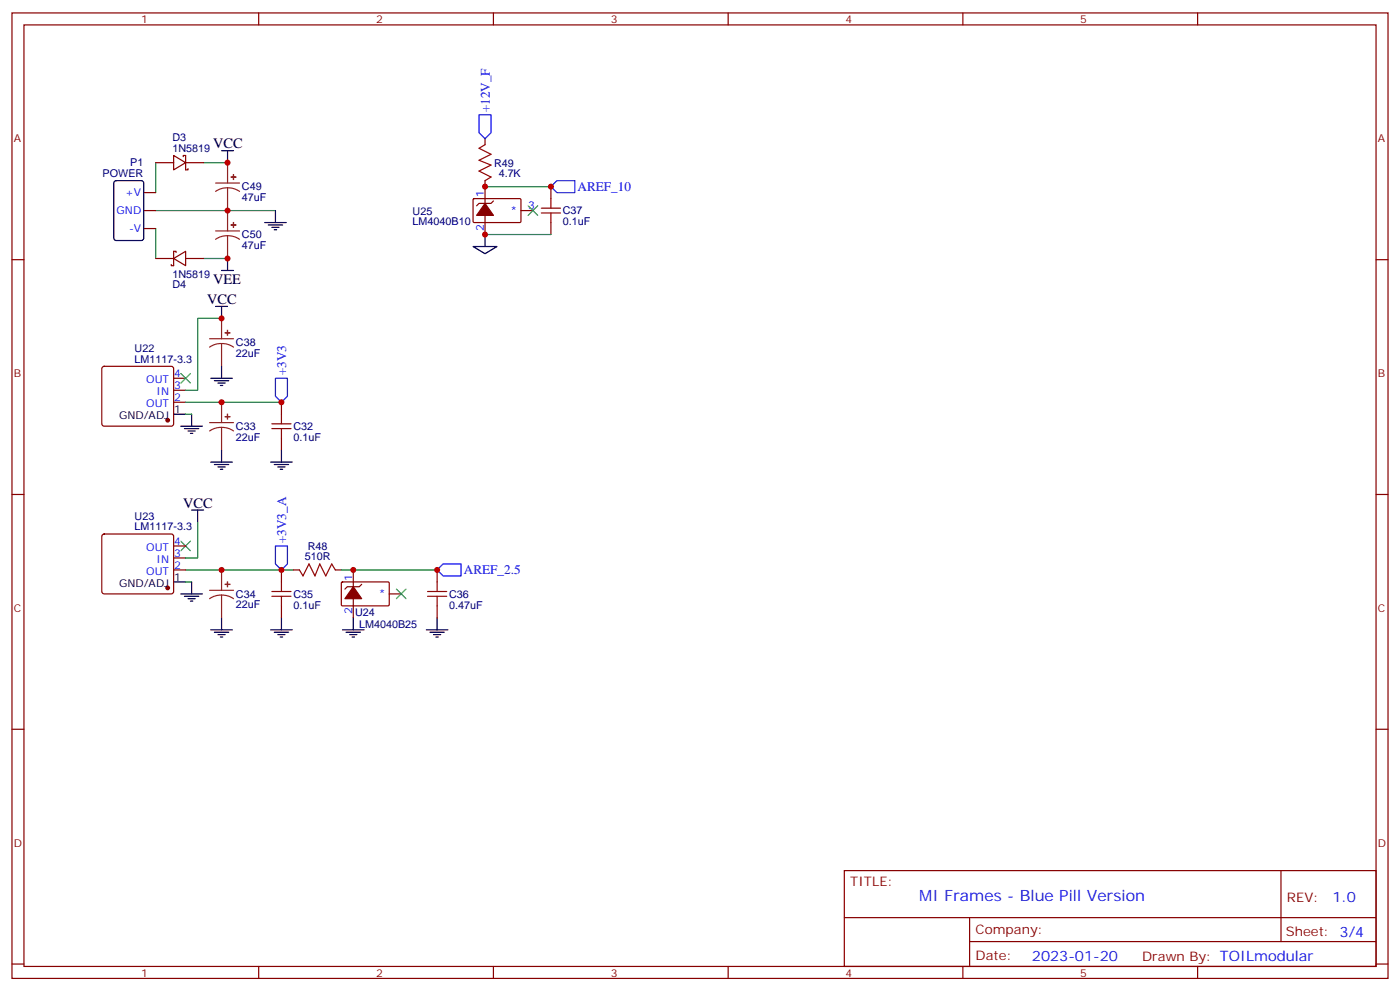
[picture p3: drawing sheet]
<svg xmlns="http://www.w3.org/2000/svg" width="412mm" height="292mm" viewBox="0 0 412 292" stroke-linecap="round" stroke-linejoin="round" font-family="sans-serif">
<g fill="none" stroke="#870000" stroke-width=".35">
<path d="M3.5 3.8h405.4v284.3h-405.4zM7.1 7.3h398.2v277.3h-398.2zM76.2 3.8v3.5M145.3 3.8v3.5M214.5 3.8v3.5M283.6 3.8v3.5M352.8 3.8v3.5M42.3 56.7h3.6M45.9 47.9h5.3M51.2 45.8l3.5 2.1-3.5 2.1zM54 46.1v-.3h.7v4.2h.7v-.3M54.7 47.9h5.3"/>
<path d="M139.4 58.7l.3-.2h13.6l.2 .3-.1 6.6-.3 .1h-13.6l-.2-.3zM142.9 40.9v1.7M142.9 53.2v15.9M145.3 59.2l-.7 .7h-3.5l-.7 .7M162.3 55v3.5M3.5 76.5h3.6M42.3 62h3.6M42.3 67.3h3.6M45.9 76.1h5.3M51.2 76.1l3.5-2.1v4.2zM51.9 74.4v-.4h-.7v4.2h-.8v-.3M54.7 76.1h5.3"/>
<path d="M153.5 62h3.5M162.3 65.5v3.6M405.3 76.5h3.6M30.2 108.1l.5-.2h19.7l.5 .2 .3 .5v16.2l-.3 .5-.5 .2h-19.7l-.5-.2-.2-.5v-16.2zM51.2 118.5h3.5M51.2 114.9h3.5M51.2 111.4h3.5M82.9 118.5v3.5M82.9 129v3.6M3.5 145.6h3.6M30.2 157.5l.5-.2h19.7l.5 .2 .3 .5v16.2l-.3 .5-.5 .2h-19.7l-.5-.2-.2-.5v-16.2zM405.3 145.6h3.6"/>
<path d="M51.2 167.9h3.5M51.2 164.3h3.5M51.2 160.8h3.5M82.9 167.9v3.5M82.9 178.4v3.6M86.4 167.9h1.8M98.8 167.9h1.7M100.6 171.6l.3-.2h13.6l.2 .3-.1 6.6-.3 .1h-13.6l-.2-.3zM104.1 167.9v14.1M106.5 172.1l-.7 .7h-3.5l-.7 .7M114.7 174.9h3.5M128.8 167.9v3.5"/>
<path d="M128.8 178.4v3.6M3.5 214.8h3.6M405.3 214.8h3.6M248.7 256.4h156.6v28.2h-156.6zM377.3 256.4v20.9M248.7 270.2h156.5M285.6 277.3h119.6M285.6 270.2v14.2M3.5 283.9h3.6M76.2 284.6v3.5M145.3 284.6v3.5M214.5 284.6v3.5"/>
<path d="M283.6 284.6v3.5M352.8 284.6v3.5M405.3 283.9h3.6"/>
</g>
<g fill="none" stroke="#008700" stroke-width=".35">
<path d="M45.9 47.9v8.8M60 47.9h7M142.9 55h19.4M45.9 67.3v8.8M45.9 62h35.2M60 76.1h7M142.9 69.1h19.4M65.3 93.8h-7.1v21.1h-3.5M54.7 118.5h28.2M54.7 122h1.7M58.2 153.7v10.6h-3.5M54.7 171.4h1.7"/>
<path d="M54.7 167.9h31.7M100.5 167.9h28.3"/>
</g>
<g fill="none" stroke="#000" stroke-width=".35">
<path d="M33.7 53.4l.5-.2h7.4l.7 .4v16.5l-.4 .7h-7.7l-.6-.4-.1-16.5zM65.3 44.4h3.5M67 44.4v3.5M65.3 79.7h3.5M67 76.1v3.6M78 65.5h6.3M79 66.3h4.3M80.1 67h2.1M80.8 67.7h.7M81.1 62v3.5M139.3 72.6h7.1l-3.5 2.1zM142.9 69.1v3.5"/>
<path d="M63.5 90.2h3.5M65.3 90.2v3.6M62.1 111.4h6.3M63.1 112.1h4.3M64.2 112.8h2.1M64.9 113.5h.7M65.3 107.9v3.5M51.2 122h3.5M53.3 125.5h6.3M54.3 126.2h4.3M55.4 126.9h2.1M56.1 127.6h.7"/>
<path d="M56.4 122v3.5M62.1 136.1h6.3M63.1 136.8h4.3M64.2 137.5h2.1M64.9 138.2h.7M65.3 132.6v3.5M79.7 136.1h6.4M80.8 136.8h4.2M81.8 137.5h2.2M82.5 138.2h.8M82.9 132.6v3.5M56.4 150.2h3.6"/>
<path d="M58.2 150.2v3.5M51.2 171.4h3.5M53.3 174.9h6.3M54.3 175.6h4.3M55.4 176.3h2.1M56.1 177h.7M56.4 171.4v3.5M62.1 185.5h6.3M63.1 186.2h4.3M64.2 186.9h2.1M64.9 187.6h.7M65.3 182v3.5"/>
<path d="M79.7 185.5h6.4M80.8 186.2h4.2M81.8 186.9h2.2M82.5 187.6h.8M82.9 182v3.5M100.9 185.5h6.3M102 186.2h4.2M103 186.9h2.1M103.7 187.6h.7M104.1 182v3.5M125.6 185.5h6.3M126.6 186.2h4.3"/>
<path d="M127.7 186.9h2.1M128.4 187.6h.7M128.8 182v3.5"/>
</g>
<g fill="none" stroke="#8c2424" stroke-width=".35">
<path d="M63.5 53.9h7.1M67 55.3l-1.8 .3-1.7 .8M67 55.3l1.9 .3 1.7 .8M67 47.9v6M67 55.3v12.7M63.5 68h7.1M67 69.4l-1.8 .3-1.7 .8M67 69.4l1.9 .3 1.7 .8M67 69.4v6.7M61.7 99.8h7.1M65.3 93.8v6M65.3 101.2l-1.9 .2-1.7 .8"/>
<path d="M65.3 101.2l1.8 .2 1.7 .8M65.3 101.2v6.7M65.3 118.5v6M61.7 124.5h7.1M65.3 125.9l-1.9 .2-1.7 .8M65.3 125.9l1.8 .2 1.7 .8M65.3 125.9v6.7M61.7 173.8h7.1M65.3 175.3l-1.9 .2-1.7 .8M65.3 175.3l1.8 .2 1.7 .8M65.3 167.9v5.9M65.3 175.3v6.7"/>
</g>
<g fill="#8c2424" stroke="#8c2424" stroke-width=".35">
<path d="M68.1 66.3h1.4z"/>
<path d="M68.8 65.5v1.5z"/>
<path d="M68.1 52.1l1.4 .1z"/>
<path d="M68.8 51.4v1.4z"/>
<path d="M66.3 122.7h1.4z"/>
<path d="M67 122v1.4z"/>
<path d="M66.3 172.1h1.4z"/>
<path d="M67 171.4v1.4z"/>
<path d="M66.3 98h1.4z"/>
<path d="M67 97.3v1.4z"/>
</g>
<g fill="none" stroke="#a10000" stroke-width=".35">
<path d="M142.9 42.6l-1.8 1.1 3.5 1.7-3.5 1.8 3.5 1.4-3.5 1.8 3.5 1.7-1.7 1.1M162.3 58.5v2.8M159.5 62.7h5.6M159.5 61.3h5.6M162.3 62.7v2.8M80.1 126.2h5.6M80.1 124.8h5.6M82.9 122v2.8M82.9 126.2v2.8M80.1 175.6h5.6M80.1 174.2h5.6M82.9 171.4v2.8"/>
<path d="M82.9 175.6v2.8M88.2 167.9l1.1 1.7 1.7-3.5 1.8 3.5 1.4-3.5 1.8 3.5 1.7-3.5 1.1 1.8M125.9 175.6h5.7M125.9 174.2h5.7M128.8 171.4v2.8M128.8 175.6v2.8"/>
</g>
<g fill="#870000" stroke="#870000" stroke-width=".35">
<path d="M104.1 172.8l2.4 3.5h-4.9z"/>
<path d="M142.9 59.9l2.4 3.5h-4.9z"/>
<circle cx="49.4" cy="123.8" r=".53"/>
<circle cx="49.4" cy="173.1" r=".53"/>
</g>
<path d="M155.6 60.6l2.8 2.8M158.4 60.6l-2.8 2.8M53.3 110l2.8 2.8M56.1 110l-2.8 2.8M53.3 159.4l2.8 2.8M56.1 159.4l-2.8 2.8M116.8 173.5l2.8 2.8M119.6 173.5l-2.8 2.8" fill="none" stroke="#3c3" stroke-width=".35"/>
<path d="M141.1 33.8h3.5v5.3l-1.7 1.8-1.8-1.8zM162.3 55l1.7-1.8h5.3v3.5h-5.3zM81.1 111.4h3.6v5.3l-1.8 1.8-1.8-1.8zM81.1 160.8h3.6v5.3l-1.8 1.8-1.8-1.8zM128.8 167.9l1.7-1.8h5.3v3.5h-5.3z" fill="none" stroke="#00f" stroke-width=".35"/>
<g fill="#c00">
<circle cx="67" cy="76.1" r=".88"/>
<circle cx="67" cy="47.9" r=".88"/>
<circle cx="67" cy="62" r=".88"/>
<circle cx="82.9" cy="118.5" r=".88"/>
<circle cx="65.3" cy="118.5" r=".88"/>
<circle cx="65.3" cy="167.9" r=".88"/>
<circle cx="82.9" cy="167.9" r=".88"/>
<circle cx="128.8" cy="167.9" r=".88"/>
<circle cx="104.1" cy="167.9" r=".88"/>
<circle cx="142.9" cy="55" r=".88"/>
<circle cx="162.3" cy="55" r=".88"/>
<circle cx="142.9" cy="69.1" r=".88"/>
<circle cx="65.3" cy="93.8" r=".88"/>
</g>
<text font-size="4.6" fill="#00f" x="270.8" y="265.4">MI Frames - Blue Pill Version</text>
<g font-size="4.2">
<text x="62.8" y="43.7">VCC</text>
<text x="62.8" y="83.5">VEE</text>
<text x="61" y="89.5">VCC</text>
<text x="54" y="149.5">VCC</text>
</g>
<g font-size="4.2" fill="#00f">
<text x="392.5" y="265.7">1.0</text>
<text x="304" y="283">2023-01-20</text>
</g>
<g font-size="3.9" fill="#00f">
<text x="144.3" y="33.1" transform="rotate(-90 144.3 33.1)">+12V_F</text>
<text x="170.2" y="56.3">AREF_10</text>
<text x="84.3" y="110.6" transform="rotate(-90 84.3 110.6)">+3V3</text>
<text x="84.3" y="160" transform="rotate(-90 84.3 160)">+3V3_A</text>
<text x="136.6" y="169.2">AREF_2.5</text>
</g>
<g font-size="3.9" fill="#800">
<text x="250.5" y="261">TITLE:</text>
<text x="379.1" y="265.7">REV:</text>
<text x="287.4" y="275.2">Company:</text>
<text x="378.7" y="275.8">Sheet: 3/4</text>
<text x="287.4" y="282.9">Date:</text>
<text x="336.4" y="282.9">Drawn By: TOILmodular</text>
</g>
<g font-size="3.2" fill="#800">
<text x="41.6" y="6.8">1</text>
<text x="110.8" y="6.8">2</text>
<text x="179.9" y="6.8">3</text>
<text x="249.1" y="6.8">4</text>
<text x="318.2" y="6.8">5</text>
<text x="4.1" y="41.9">A</text>
<text x="405.9" y="41.9">A</text>
<text x="4.1" y="111.1">B</text>
<text x="405.9" y="111.1">B</text>
<text x="4.1" y="180.2">C</text>
<text x="405.9" y="180.2">C</text>
<text x="4.1" y="249.3">D</text>
<text x="405.9" y="249.3">D</text>
<text x="41.6" y="287.6">1</text>
<text x="110.8" y="287.6">2</text>
<text x="179.9" y="287.6">3</text>
<text x="249.1" y="287.6">4</text>
<text x="318.2" y="287.6">5</text>
</g>
<g font-size="3.2" fill="#000080">
<text x="50.8" y="41.6">D3</text>
<text x="50.8" y="44.7">1N5819</text>
<text x="30.2" y="52.1">POWER</text>
<text x="38.3" y="48.8">P1</text>
<text x="145.6" y="49.1">R49</text>
<text x="146.9" y="52.3">4.7K</text>
<text x="71.3" y="59.3">47uF</text>
<text x="71.3" y="56.1">C49</text>
<text x="121.5" y="63.2">U25</text>
<text x="165.8" y="63.1">C37</text>
<text x="71.3" y="70.2">C50</text>
<text x="121.5" y="66.4">LM4040B10</text>
<text x="165.8" y="66.3">0.1uF</text>
<text x="71.3" y="73.4">47uF</text>
<text x="50.8" y="81.8">1N5819</text>
<text x="50.8" y="84.9">D4</text>
<text x="69.5" y="101.9">C38</text>
<text x="39.7" y="106.8">LM1117-3.3</text>
<text x="39.7" y="103.6">U22</text>
<text x="69.5" y="105.1">22uF</text>
<text x="69.5" y="129.8">22uF</text>
<text x="69.5" y="126.6">C33</text>
<text x="86.4" y="129.9">0.1uF</text>
<text x="86.4" y="126.7">C32</text>
<text x="39.7" y="153">U23</text>
<text x="39.7" y="156.2">LM1117-3.3</text>
<text x="90.7" y="161.9">R48</text>
<text x="89.8" y="165">510R</text>
<text x="69.5" y="179.2">22uF</text>
<text x="69.5" y="176">C34</text>
<text x="86.4" y="179.3">0.1uF</text>
<text x="86.4" y="176.1">C35</text>
<text x="132.3" y="179.2">0.47uF</text>
<text x="132.3" y="176.1">C36</text>
<text x="104.6" y="181.3">U24</text>
<text x="105.8" y="184.9">LM4040B25</text>
</g>
<g font-size="3.2" fill="#00f">
<text x="36.9" y="57.8">+V</text>
<text x="142.5" y="58.1" transform="rotate(-90 142.5 58.1)">1</text>
<text x="34.3" y="63.1">GND</text>
<text x="150.4" y="63.1">*</text>
<text x="155.6" y="61.7">3</text>
<text x="38" y="68.4">-V</text>
<text x="142.5" y="67.9" transform="rotate(-90 142.5 67.9)">2</text>
<text x="43.1" y="112.8">OUT</text>
<text x="51.3" y="111.1">4</text>
<text x="43.1" y="119.9">OUT</text>
<text x="46.1" y="116.3">IN</text>
<text x="51.3" y="118.1">2</text>
<text x="51.3" y="114.6">3</text>
<text x="51.3" y="160.4">4</text>
<text x="43.1" y="162.2">OUT</text>
<text x="46.1" y="165.7">IN</text>
<text x="51.3" y="167.5">2</text>
<text x="51.3" y="164">3</text>
<text x="43.1" y="169.3">OUT</text>
<text x="103.7" y="171" transform="rotate(-90 103.7 171)">1</text>
<text x="111.6" y="176">*</text>
<text x="103.7" y="180.8" transform="rotate(-90 103.7 180.8)">2</text>
</g>
<g font-size="3.2">
<text x="35.1" y="123.4">GND/ADJ</text>
<text x="51.3" y="121.6">1</text>
<text x="35.1" y="172.8">GND/ADJ</text>
<text x="51.3" y="171">1</text>
</g>
</svg>
